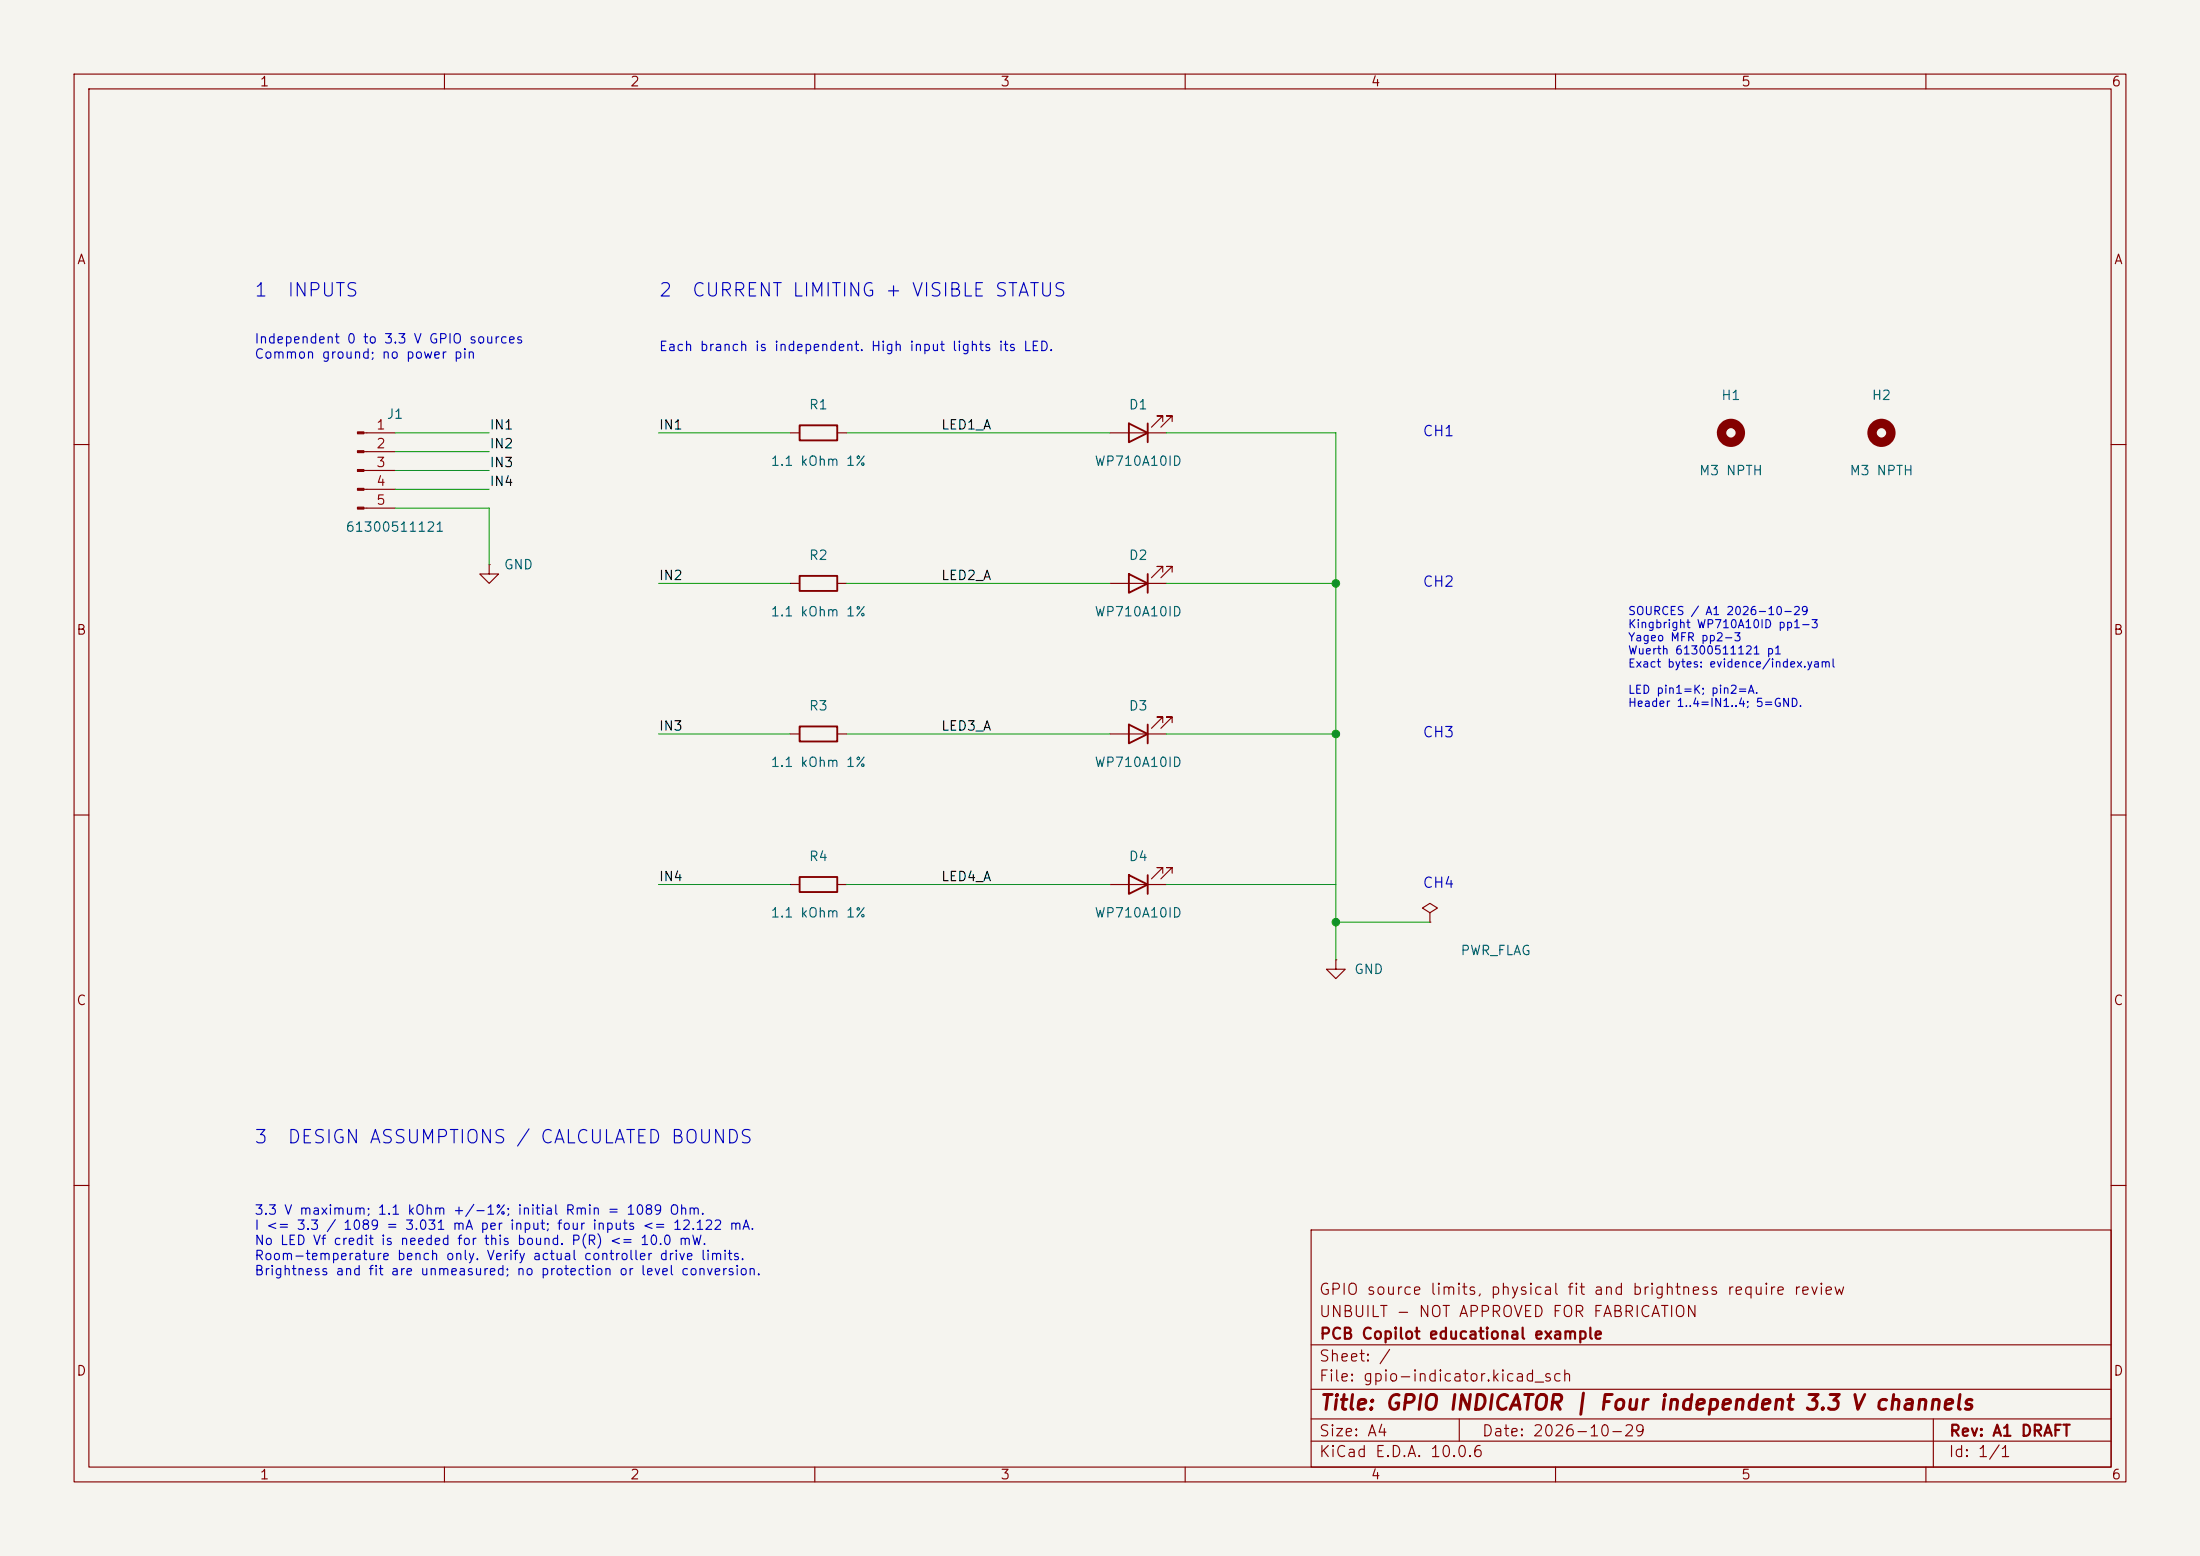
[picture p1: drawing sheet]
<svg xmlns="http://www.w3.org/2000/svg" width="297mm" height="210mm" viewBox="0 0 297 210" stroke-linecap="round" stroke-linejoin="round" font-family="sans-serif">
<path d="M0 0h297v210h-297z" fill="#f5f4ef" stroke="#f5f4ef" stroke-width=".14"/>
<g fill="none" stroke="#840000" stroke-width=".15">
<path d="M10 10h277v190h-277zM12 12h273v186h-273zM60 10v2M110 10v2M160 10v2M210 10v2M260 10v2M49.1 58.4h4.2M106.7 58.4h1.2M113 58.4h1.3M149.9 58.4h7.6M157 56.9v-.8h-.8h.8l-1.6 1.6"/>
<path d="M158.2 56.9v-.8h-.7h.7l-1.5 1.6M10 60h2M49.1 61h4.2M49.1 63.5h4.2M49.1 66h4.2M49.1 68.6h4.2M66 76.2v1.3h1.3l-1.3 1.2-1.2-1.2h1.2M66 76.2h.1M106.7 78.7h1.2M113 78.7h1.3M149.9 78.7h7.6M157 77.2v-.7h-.8h.8l-1.6 1.5"/>
<path d="M158.2 77.2v-.7h-.7h.7l-1.5 1.5M285 60h2M106.7 99.1h1.2M113 99.1h1.3M149.9 99.1h7.6M157 97.5v-.7h-.8h.8l-1.6 1.5M158.2 97.5v-.7h-.7h.7l-1.5 1.5M10 110h2M106.7 119.4h1.2M113 119.4h1.3M149.9 119.4h7.6M157 117.9v-.8h-.8h.8l-1.6 1.5"/>
<path d="M158.2 117.9v-.8h-.7h.7l-1.5 1.5M285 110h2M180.3 129.5v1.3h1.3l-1.3 1.3-1.2-1.3h1.2M180.3 129.5h.1M193 123.2l1.1-.6-1.1-.7-1 .7 1 .6v1.3M193 124.5h.1M10 160h2M177 166h108v32h-108zM285 160h2M60 198v2M110 198v2M160 198v2"/>
<path d="M177 194.5h108M177 191.5h108M177 187.5h108M177 181.5h108M197 191.5v3M210 198v2M260 198v2M261 191.5v6.5"/>
</g>
<path d="M107.9 57.4h5.1v2h-5.1zM152.4 57.2l2.5 1.2-2.5 1.3zM154.9 57.2v2.5M107.9 77.7h5.1v2.1h-5.1zM152.4 77.5l2.5 1.2-2.5 1.3zM154.9 77.5v2.5M107.9 98h5.1v2.1h-5.1zM152.4 97.8l2.5 1.3-2.5 1.2zM154.9 97.8v2.5M107.9 118.4h5.1v2h-5.1zM152.4 118.1l2.5 1.3-2.5 1.3zM154.9 118.1v2.6" fill="none" stroke="#840000" stroke-width=".25"/>
<g fill="#840000" stroke="#840000" stroke-width=".15">
<path d="M48.3 58.3h.8v.2h-.8z"/>
<path d="M48.3 60.8h.8v.3h-.8z"/>
<path d="M48.3 63.4h.8v.2h-.8z"/>
<path d="M48.3 65.9h.8v.3h-.8z"/>
<path d="M48.3 68.5h.8v.2h-.8z"/>
</g>
<g fill="none" stroke="#840000" stroke-width="1.3">
<circle cx="233.7" cy="58.4" r="1.27"/>
<circle cx="254" cy="58.4" r="1.27"/>
</g>
<g fill="none" stroke="#009600" stroke-width=".14">
<path d="M53.3 58.4h12.7M88.9 58.4h17.8M114.3 58.4h35.6M157.5 58.4h22.8v71.1M53.3 61h12.7M53.3 66h12.7M53.3 68.6h12.7v7.6M53.3 63.5h12.7M88.9 78.7h17.8M114.3 78.7h35.6M157.5 78.7h22.8M88.9 99.1h17.8"/>
<path d="M114.3 99.1h35.6M157.5 99.1h22.8M88.9 119.4h17.8M114.3 119.4h35.6M157.5 119.4h22.8M180.3 124.5h12.7"/>
</g>
<g fill="#009600" stroke="#009600" stroke-width=".14">
<circle cx="180.3" cy="78.7" r=".51"/>
<circle cx="180.3" cy="124.5" r=".51"/>
<circle cx="180.3" cy="99.1" r=".51"/>
</g>
<text font-size="2" fill="#840000" x="178" y="190.8">Title: GPIO INDICATOR | Four independent 3.3 V channels</text>
<g font-size="1.8" fill="#0000c2">
<text x="34.2" y="40.5">1</text>
<text x="38.7" y="40.5">INPUTS</text>
<text x="88.8" y="40.5">2</text>
<text x="93.3" y="40.5">CURRENT LIMITING + VISIBLE STATUS</text>
<text x="34.2" y="154.8">3</text>
<text x="38.7" y="154.8">DESIGN ASSUMPTIONS / CALCULATED BOUNDS</text>
</g>
<g font-size="1.5" fill="#840000">
<text x="178" y="178.1">UNBUILT - NOT APPROVED FOR FABRICATION</text>
<text x="178" y="175.1">GPIO source limits, physical fit and brightness require review</text>
<text x="178" y="184.1">Sheet: /</text>
<text x="178" y="181.1">PCB Copilot educational example</text>
<text x="178" y="186.8">File: gpio-indicator.kicad_sch</text>
<text x="178" y="197">KiCad E.D.A. 10.0.6</text>
<text x="178" y="194.2">Size: A4</text>
<text x="200" y="194.2">Date: 2026-10-29</text>
<text x="263" y="197">Id: 1/1</text>
<text x="263" y="194.2">Rev: A1 DRAFT</text>
</g>
<g font-size="1.4" fill="#0000c2">
<text x="192" y="59.2">CH1</text>
<text x="192" y="79.6">CH2</text>
<text x="192" y="99.9">CH3</text>
<text x="192" y="120.2">CH4</text>
</g>
<g font-size="1.3" fill="#840000">
<text x="35" y="12">1</text>
<text x="85" y="12">2</text>
<text x="135" y="12">3</text>
<text x="185" y="12">4</text>
<text x="235" y="12">5</text>
<text x="285" y="12">6</text>
<text x="10.3" y="36">A</text>
<text x="285.3" y="36">A</text>
<text x="10.2" y="86">B</text>
<text x="285.2" y="86">B</text>
<text x="10.2" y="136">C</text>
<text x="285.2" y="136">C</text>
<text x="10.2" y="186">D</text>
<text x="285.2" y="186">D</text>
<text x="35" y="200">1</text>
<text x="85" y="200">2</text>
<text x="135" y="200">3</text>
<text x="185" y="200">4</text>
<text x="235" y="200">5</text>
<text x="285" y="200">6</text>
</g>
<g font-size="1.3" fill="#0000c2">
<text x="34.3" y="46.7">Independent 0 to 3.3 V GPIO sources</text>
<text x="88.9" y="47.7">Each branch is independent. High input lights its LED.</text>
<text x="34.3" y="48.7">Common ground; no power pin</text>
<text x="34.3" y="164.3">3.3 V maximum; 1.1 kOhm +/-1%; initial Rmin = 1089 Ohm.</text>
<text x="34.3" y="166.3">I &lt;= 3.3 / 1089 = 3.031 mA per input; four inputs &lt;= 12.122 mA.</text>
<text x="34.3" y="168.4">No LED Vf credit is needed for this bound. P(R) &lt;= 10.0 mW.</text>
<text x="34.3" y="170.4">Room-temperature bench only. Verify actual controller drive limits.</text>
<text x="34.3" y="172.4">Brightness and fit are unmeasured; no protection or level conversion.</text>
</g>
<g font-size="1.3" fill="#a90000">
<text x="50.7" y="58.3">1</text>
<text x="50.7" y="60.8">2</text>
<text x="50.7" y="63.4">3</text>
<text x="50.7" y="65.9">4</text>
<text x="50.7" y="68.4">5</text>
</g>
<g font-size="1.3" fill="#006464">
<text x="52.1" y="56.8">J1</text>
<text x="109.1" y="55.6">R1</text>
<text x="152.3" y="55.6">D1</text>
<text x="232.3" y="54.3">H1</text>
<text x="252.6" y="54.3">H2</text>
<text x="104" y="63.2">1.1 kOhm 1%</text>
<text x="147.7" y="63.2">WP710A10ID</text>
<text x="229.3" y="64.5">M3 NPTH</text>
<text x="249.6" y="64.5">M3 NPTH</text>
<text x="46.6" y="72.1">61300511121</text>
<text x="67.9" y="77.2">GND</text>
<text x="109.1" y="75.9">R2</text>
<text x="152.3" y="75.9">D2</text>
<text x="104" y="83.5">1.1 kOhm 1%</text>
<text x="147.7" y="83.5">WP710A10ID</text>
<text x="109.1" y="96.2">R3</text>
<text x="152.3" y="96.2">D3</text>
<text x="104" y="103.8">1.1 kOhm 1%</text>
<text x="147.7" y="103.8">WP710A10ID</text>
<text x="109.1" y="116.5">R4</text>
<text x="152.3" y="116.5">D4</text>
<text x="104" y="124.2">1.1 kOhm 1%</text>
<text x="147.7" y="124.2">WP710A10ID</text>
<text x="182.7" y="131.8">GND</text>
<text x="197.1" y="129.2">PWR_FLAG</text>
</g>
<g font-size="1.3" fill="#0f0f0f">
<text x="66" y="58.3">IN1</text>
<text x="88.9" y="58.3">IN1</text>
<text x="127" y="58.3">LED1_A</text>
<text x="66" y="65.9">IN4</text>
<text x="66" y="60.8">IN2</text>
<text x="66" y="63.4">IN3</text>
<text x="88.9" y="78.6">IN2</text>
<text x="127" y="78.6">LED2_A</text>
<text x="88.9" y="98.9">IN3</text>
<text x="127" y="98.9">LED3_A</text>
<text x="88.9" y="119.3">IN4</text>
<text x="127" y="119.3">LED4_A</text>
</g>
<g font-size="1.1" fill="#0000c2">
<text x="219.7" y="83.3">SOURCES / A1 2026-10-29</text>
<text x="219.7" y="85.1">Kingbright WP710A10ID pp1-3</text>
<text x="219.7" y="86.8">Yageo MFR pp2-3</text>
<text x="219.7" y="88.6">Wuerth 61300511121 p1</text>
<text x="219.7" y="90.4">Exact bytes: evidence/index.yaml</text>
<text x="219.7" y="93.9">LED pin1=K; pin2=A.</text>
<text x="219.7" y="95.7">Header 1..4=IN1..4; 5=GND.</text>
</g>
</svg>
